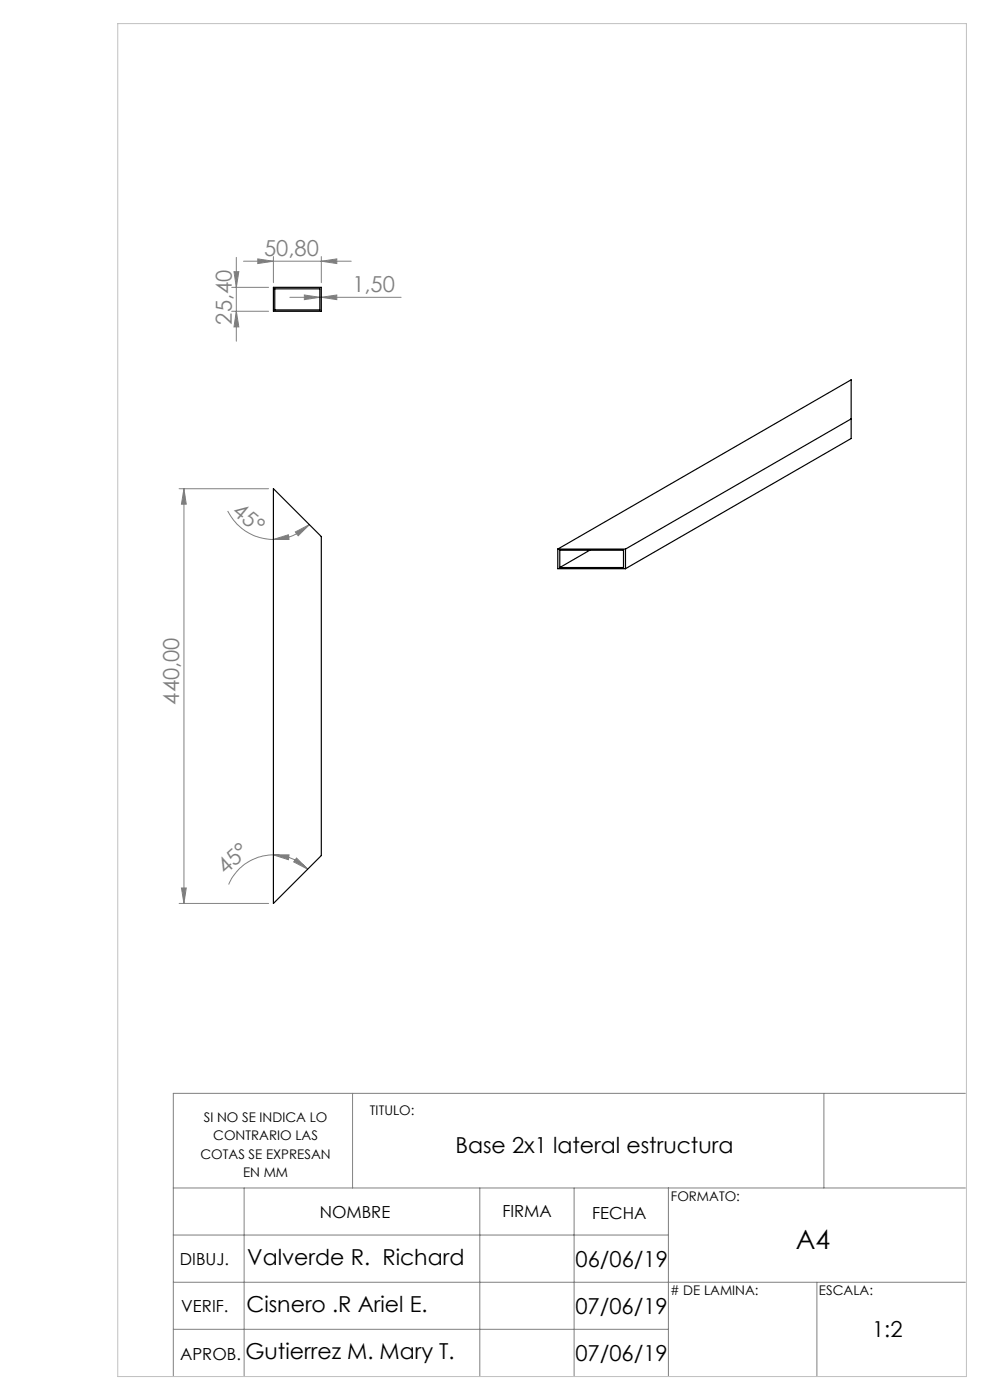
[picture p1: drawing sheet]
<svg xmlns="http://www.w3.org/2000/svg" width="210mm" height="297mm" viewBox="0 0 210 297" stroke-linecap="round" stroke-linejoin="round" font-family="sans-serif">
<g fill="none" stroke="#808080" stroke-width=".21">
<path d="M49.6 57.6h1.1l-.6 3.4zM50.1 54.6v17.8M51.6 55.4h22.9M54.7 54.9l3.3 .5-3.3 .5zM58 54.4v5.6M68.2 55.4l3.2-.5v1zM68.2 54.4v5.6M49.1 61h7.9M49.1 66h7.9M50.1 66l.6 3.4h-1.1zM61.5 63.1h23.6M64.6 62.6l3.2 .5-3.2 .5z"/>
<path d="M68.2 63.1l3.2-.5v1zM38 103.7h19M39 103.7l.5 3.3h-1zM39 103.7v88M48.3 108.4a10.8 10.8 0 0 0 9.7 6M58 114.4l3.2-1 .1 1zM62.7 112.9l2.9-1.6-2.3 2.4zM65.6 111.3a10.7 10.7 0 0 1-7.6 3.1M38 191.7h19M38.5 188.4h1l-.5 3.3zM58 181.4h3.3l-.1 1zM58 181.4a10.3 10.3 0 0 1 7.3 3"/>
<path d="M58 181.4a10.3 10.3 0 0 0-9.5 6.2M62.9 182l2.4 2.4-3-1.6zM74.8 231.9v20.1M174.8 231.9v20.1M204.8 231.9h-168v60.1M36.8 252h168M51.8 252v40M101.8 252v40M121.8 252v40M141.8 252v40M36.8 262h105M36.8 272h168"/>
<path d="M173.3 272v20M36.8 282h105"/>
</g>
<path d="M25 5h180v287h-180z" fill="none" stroke="#c0c0c0" stroke-width=".21"/>
<g fill="#808080">
<path d="M54.7 54.9l3.3 .5-3.3 .5zM68.2 55.4l3.2-.5v1zM64.6 62.6l3.2 .5-3.2 .5zM68.2 63.1l3.2-.5v1z"/>
<path d="M62.9 182l2.4 2.4-3-1.6zM58 181.4h3.3l-.1 1z"/>
<path d="M38.5 188.4h1l-.5 3.3zM39 103.7l.5 3.3h-1z"/>
<path d="M49.6 57.6h1.1l-.6 3.4zM50.1 66l.6 3.4h-1.1z"/>
<path d="M58 114.4l3.2-1 .1 1zM62.7 112.9l2.9-1.6-2.3 2.4z"/>
</g>
<path d="M58 61h10.2v5h-10.2zM58.3 61.3h9.5v4.5h-9.5zM180.6 88.9l-47.9 27.6M58 103.7l10.2 10.1v67.7l-10.2 10.2zM118.3 116.5v4.1h14.4M118.3 116.5h14.4M118.3 116.5l62.3-35.9v12.4l-47.9 27.6M118.7 116.7h13.6v3.7h-13.6zM125.1 116.7l-6.4 3.7M132.7 116.5v4.1" fill="none" stroke="#000" stroke-width=".25"/>
<text font-size="5.6" x="168.8" y="264.9">A4</text>
<g font-size="4.7" fill="#808080">
<text x="56" y="54.4">50,80</text>
<text x="74.7" y="62">1,50</text>
<text x="49.1" y="68.9" transform="rotate(-90 49.1 68.9)">25,40</text>
<text x="49" y="108.9" transform="rotate(40 49 108.9)">45°</text>
<text x="38" y="149.5" transform="rotate(-90 38 149.5)">440,00</text>
<text x="47.8" y="185.6" transform="rotate(-42 47.8 185.6)">45°</text>
</g>
<g font-size="4.7">
<text x="96.6" y="244.7">Base 2x1 lateral estructura</text>
<text x="52.4" y="268.4">Valverde R. Richard</text>
<text x="122.1" y="268.8">06/06/19</text>
<text x="52.3" y="278.4">Cisnero .R Ariel E.</text>
<text x="122.1" y="278.8">07/06/19</text>
<text x="185" y="283.6">1:2</text>
<text x="52.1" y="288.3">Gutierrez M. Mary T.</text>
<text x="122.1" y="288.8">07/06/19</text>
</g>
<g font-size="3.5">
<text x="67.8" y="258.4">NOMBRE</text>
<text x="106.6" y="258.3">FIRMA</text>
<text x="125.6" y="258.5">FECHA</text>
<text x="38.2" y="268.4">DIBUJ.</text>
<text x="38.5" y="278.4">VERIF.</text>
<text x="38.2" y="288.5">APROB.</text>
</g>
<g font-size="2.8">
<text x="43.2" y="238.1">SI NO SE INDICA LO</text>
<text x="78.5" y="236.5">TITULO:</text>
<text x="42.5" y="245.8">COTAS SE EXPRESAN</text>
<text x="45.2" y="241.9">CONTRARIO LAS</text>
<text x="51.6" y="249.6">EN MM</text>
<text x="142.3" y="254.8">FORMATO:</text>
<text x="142.1" y="274.7"># DE LAMINA:</text>
<text x="173.7" y="274.6">ESCALA:</text>
</g>
</svg>
